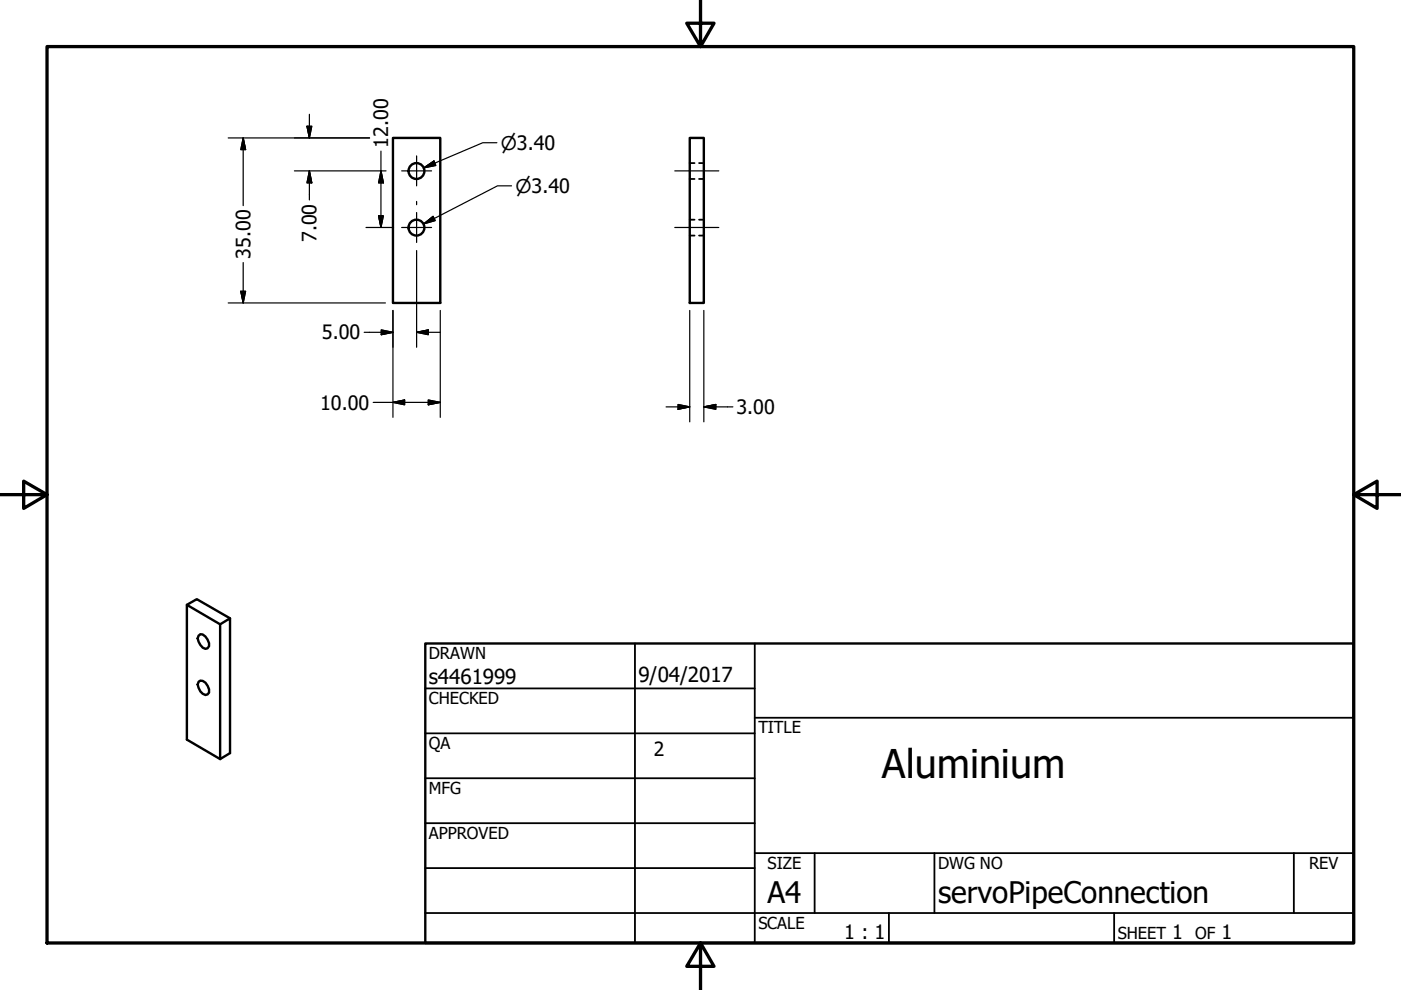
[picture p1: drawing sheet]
<svg xmlns="http://www.w3.org/2000/svg" width="297mm" height="210mm" viewBox="0 0 297 210" stroke-linecap="round" stroke-linejoin="round" font-family="sans-serif">
<!-- layer: Visible (ANSI) -->
<g fill="none" stroke="#000" stroke-width=".51">
<path d="M83.3 29.2h10v35h-10zM146.2 29.2h3v35h-3zM39.6 128.2l7.1 4.2 2.1-1.3v28.6l-2.1 1.2v-28.5M42.1 134.8l.4-.3a2.25 2.25 0 0 1 1.8 2.5l-.3 .4-.4 .2a2.74 2.74 0 0 1-1.7-2.2zM48.8 131.1l-7.1-4.1-2.1 1.2v28.6l7.1 4.1M42.1 144.6l.4-.3a2.12 2.12 0 0 1 1.8 2.5l-.3 .4a1.59 1.59 0 0 1-1.9-1.4l-.2-.7z"/>
<circle cx="88.3" cy="36.3" r="1.68"/>
<circle cx="88.3" cy="48.3" r="1.68"/>
</g>
<!-- layer: Hidden (ANSI) -->
<path d="M146.2 37.9h1.1M146.2 34.6h1.1M148.2 37.9h1M148.2 34.6h1M146.2 49.9h1.1M146.2 46.6h1.1M148.2 49.9h1M148.2 46.6h1" fill="none" stroke="#000" stroke-width=".38"/>
<!-- layer: Border (ANSI) -->
<path d="M148.5 -.1v10l-2.9-5h5.8l-2.9 5M10 9.9h277v190h-277zM0 104.9h10l-5-2.9v5.8l5-2.9M287 104.9l5 2.9v-5.8l-5 2.9h10M148.5 199.9l2.9 5h-5.8l2.9-5v10" fill="none" stroke="#000" stroke-width=".7"/>
<!-- layer: Title (ANSI) -->
<g fill="none" stroke="#000" stroke-width=".38">
<path d="M134.6 136.4v63.5M160 136.4v63.5M90.2 146h69.8M90.2 155.5h69.8M160 152.2h127M90.2 165h69.8M90.2 174.5h69.8M90.2 193.6h196.8M90.2 184.1h69.8M160 180.9h127M172.7 180.9v12.7M188.5 193.6v6.3"/>
<path d="M198.1 180.9v12.7M236.2 193.6v6.3M274.3 180.9v12.7"/>
</g>
<path d="M90.2 136.4h196.8v63.5h-196.8z" fill="none" stroke="#000" stroke-width=".51"/>
<!-- layer: Center Mark (ANSI) -->
<path d="M85.2 36.2h6.3M88.3 33.1v6.3M85.2 48.2h6.3M88.3 45.1v6.3" fill="none" stroke="#000" stroke-width=".25"/>
<!-- layer: Centerline (ANSI) -->
<path d="M143.1 36.2h9.3M143.1 48.2h9.3" fill="none" stroke="#000" stroke-width=".25"/>
<!-- layer: Dimension (ANSI) -->
<g fill="none" stroke="#000" stroke-width=".25">
<path d="M48.4 29.2h30M51.6 29.2l.5 2.5h-1zM51.6 29.2v14.4M62.4 36.2h19.5M65.1 26.8h1l-.5 2.4zM65.6 36.2l.5 2.6h-1zM65.6 24.2v5M65.6 36.2v6.2M80.8 36.2l.5 2.6h-1zM80.8 32v16.2M89.9 35.6l2.1-1.5 .4 1zM105.3 30.3h-2.9l-12.5 5.3"/>
<path d="M108.5 39.4h-3l-15.6 8.1M51.6 55.7v8.5M77.6 48.2h5.8M80.3 45.8h1l-.5 2.4zM88.3 42.7v.7M88.3 53.1v20.5M89.9 47.5l1.9-1.6 .5 .9zM48.4 64.2h33.3M51.1 61.8h1l-.5 2.4zM77.2 70.5h6.1M80.8 69.9l2.5 .6-2.5 .5zM83.3 65.8v22.7"/>
<path d="M88.3 70.5l2.5-.6v1.1zM88.3 70.5h5M93.3 65.8v22.7M146.2 65.8v23.6M149.2 65.8v23.6M79.1 85.3h14.2M83.3 85.3l2.5-.5v1zM90.8 84.8l2.5 .5-2.5 .5zM141.2 86.3h5M143.8 85.8l2.4 .5-2.4 .5zM149.2 86.3l2.6-.5v1zM149.2 86.3h6.2"/>
</g>
<g fill="#000" stroke="#000" stroke-width=".25">
<path d="M51.6 29.2l.5 2.5zM51.6 29.2l.5 2.5h-1zM65.1 26.8l.5 2.4zM65.1 26.8h1l-.5 2.4zM65.6 36.2l.5 2.6zM65.6 36.2l.5 2.6h-1zM80.8 36.2l.5 2.6zM80.8 36.2l.5 2.6h-1zM89.9 35.6l2.1-1.5zM89.9 35.6l2.1-1.5 .4 1zM80.3 45.8l.5 2.4zM80.3 45.8h1l-.5 2.4z"/>
<path d="M89.9 47.5l1.9-1.6zM89.9 47.5l1.9-1.6 .5 .9zM51.1 61.8l.5 2.4zM51.1 61.8h1l-.5 2.4zM80.8 71l2.5-.5zM80.8 69.9l2.5 .6-2.5 .5zM88.3 70.5l2.5-.6zM88.3 70.5l2.5-.6v1.1zM83.3 85.3l2.5-.5zM83.3 85.3l2.5-.5v1zM90.8 85.8l2.5-.5zM90.8 84.8l2.5 .5-2.5 .5z"/>
<path d="M143.8 86.8l2.4-.5zM143.8 85.8l2.4 .5-2.4 .5zM149.2 86.3l2.6-.5zM149.2 86.3l2.6-.5v1z"/>
</g>
<text font-size="8.4" x="186.9" y="164.9">Aluminium</text>
<g font-size="6.3">
<text x="162.8" y="191.4">A4</text>
<text x="198.9" y="191.6">servoPipeConnection</text>
</g>
<g font-size="4.4">
<text x="90.9" y="145.1">s4461999</text>
<text x="135.4" y="144.5">9/04/2017</text>
</g>
<g font-size="4.2">
<text x="82.3" y="31.3" transform="rotate(-90 82.3 31.3)">12.00</text>
<text x="67.1" y="51.3" transform="rotate(-90 67.1 51.3)">7.00</text>
<text x="53.1" y="54.8" transform="rotate(-90 53.1 54.8)">35.00</text>
<text x="68.3" y="72">5.00</text>
<text x="67.9" y="86.8">10.00</text>
<text x="156.1" y="87.8">3.00</text>
<text x="179" y="199.2">1 : 1</text>
<text x="248.5" y="199.1">1</text>
<text x="259" y="199.1">1</text>
</g>
<text font-size="4.1" x="138.6" y="160.4">2</text>
<g font-size="4">
<text x="106.2" y="31.7">⌀3.40</text>
<text x="109.3" y="40.9">⌀3.40</text>
</g>
<g font-size="3.5">
<text x="90.9" y="139.7">DRAWN</text>
<text x="90.9" y="149.3">CHECKED</text>
<text x="160.8" y="155.5">TITLE</text>
<text x="90.9" y="158.8">QA</text>
<text x="90.9" y="168.3">MFG</text>
<text x="90.9" y="177.8">APPROVED</text>
<text x="162.8" y="184.2">SIZE</text>
<text x="198.9" y="184.2">DWG NO</text>
<text x="277.6" y="184.2">REV</text>
<text x="160.8" y="196.9">SCALE</text>
<text x="237" y="199.1">SHEET</text>
<text x="253.4" y="199.1">OF</text>
</g>
</svg>
